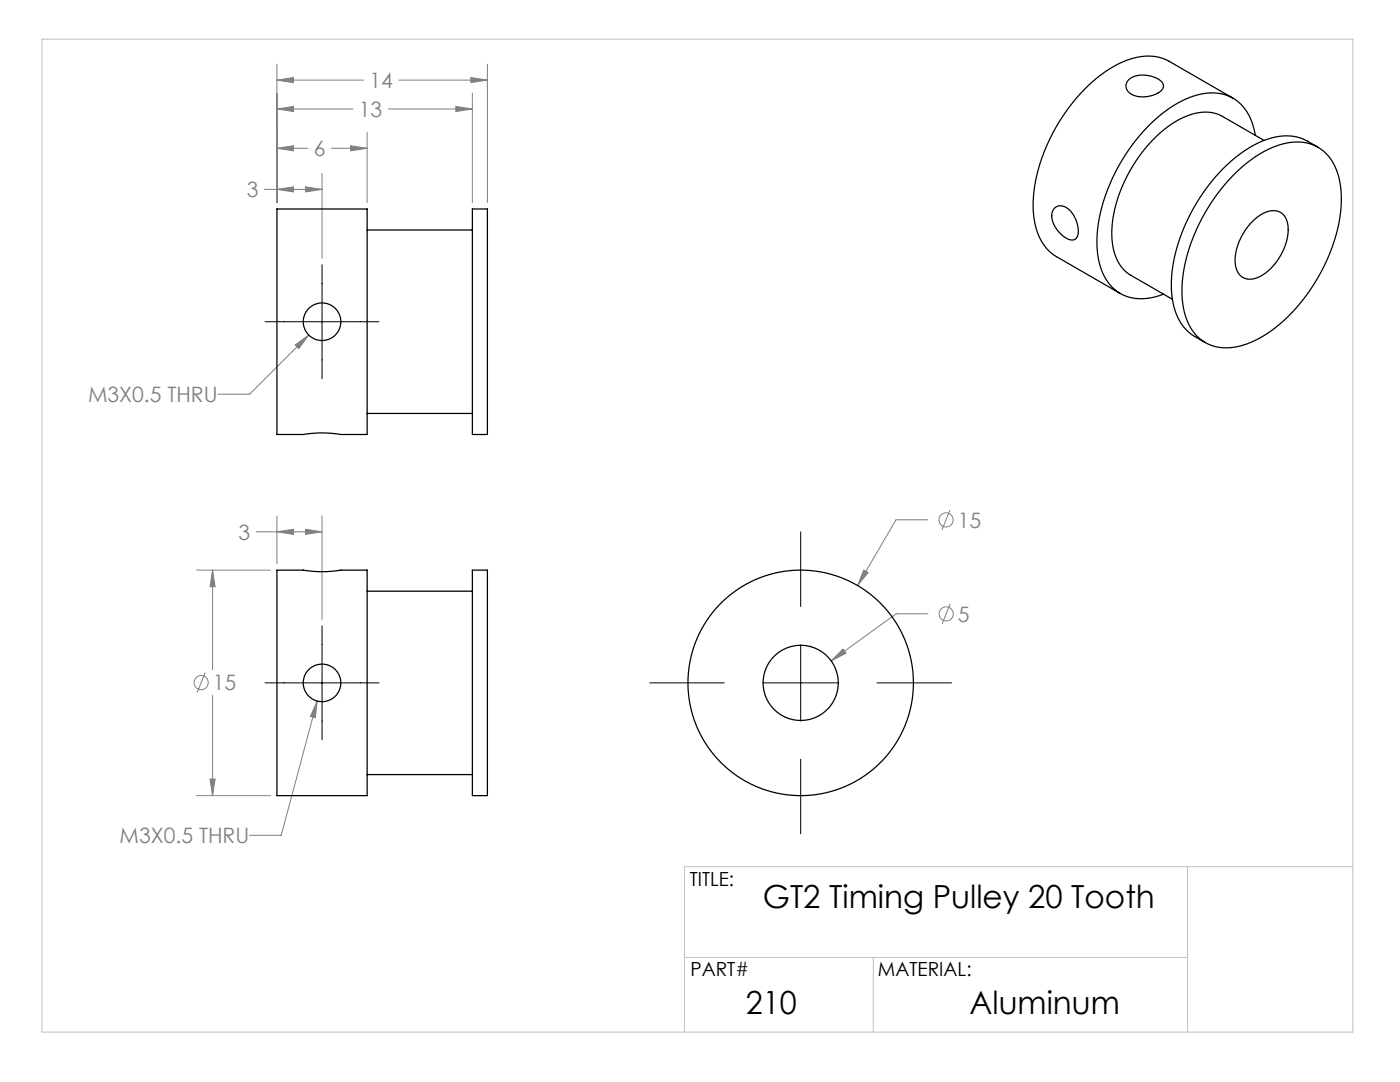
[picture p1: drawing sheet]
<svg xmlns="http://www.w3.org/2000/svg" width="279mm" height="216mm" viewBox="0 0 279 216" stroke-linecap="round" stroke-linejoin="round" font-family="sans-serif">
<g fill="none" stroke="#808080" stroke-width=".2">
<path d="M55.3 16l3.3-.5v1zM55.3 12.8v27.6M55.3 16h17.2M79.6 16h17.7M94 15.5l3.3 .5-3.3 .5zM94.3 18.6v21.8M97.3 12.8v27.6M52.8 37.8h11.5M55.3 37.8l3.3-.5v1zM55.3 29.6l3.3-.5v1zM55.3 21.7l3.3-.5v1.1zM55.3 29.6h6.1"/>
<path d="M55.3 21.7h15.1M61 37.3l3.3 .5-3.3 .5zM64.3 34.6v17M66.1 29.6h7.2M70 29.1l3.3 .5-3.3 .5zM73.3 26.4v14M77.5 21.7h16.8M91 21.2l3.3 .5-3.3 .6zM58.9 68.8l2.7-1.9-2 2.6zM61.6 66.9l-11.8 11.8h-6.3M39.2 113.8h14.8M42.4 113.8l.5 3.3h-1z"/>
<path d="M42.4 113.8v19.8M51.1 106.1h13.2M55.3 106.1l3.3-.5v1zM55.3 102.9v9.6M61 105.6l3.3 .5-3.3 .5zM64.3 102.9v20.7M172.4 113.7l.9 .5-2.1 2.6zM185.2 103.7h-6.4l-7.6 13.1M189.6 101.7l-1.6 4.1M40.9 134.2l-1.6 4M42.4 138.7v20.1M63.3 139.9l-.4 3.3-.9-.3z"/>
<path d="M63.3 139.9l-7.2 26.8h-6.3M165.9 131.9l2.3-2.4 .6 .8zM185.2 122.5h-6.4l-12.9 9.4M189.6 120.5l-1.6 4M39.2 158.8h14.8M41.9 155.5h1l-.5 3.3z"/>
<circle cx="188.8" cy="103.7" r="1.41"/>
<circle cx="40.1" cy="136.2" r="1.41"/>
<circle cx="188.8" cy="122.5" r="1.41"/>
</g>
<path d="M64.3 52.8v22.8M52.9 64.2h22.7M159.8 106.1v14.9M52.9 136.3h22.7M64.3 124.9v22.7M129.7 136.3h14.9M152.2 136.3h15.2M159.8 128.6v15.3M175 136.3h14.9M159.8 151.5v14.9" fill="none" stroke="#000" stroke-width=".2"/>
<path d="M8.4 7.8h261.6v198.1h-261.6zM237 172.9v33M270 172.9h-133.4v33M136.6 191h100.4M174.3 191v14.9" fill="none" stroke="#c0c0c0" stroke-width=".2"/>
<path d="M63.3 139.9l-1.3 3 .9 .3zM55.3 106.1l3.3-.5v1zM61 105.6l3.3 .5-3.3 .5zM42.4 113.8l.5 3.3h-1zM41.9 155.5h1l-.5 3.3zM172.4 113.7l-1.2 3.1 2.1-2.6zM165.9 131.9l2.9-1.6-.6-.8zM55.3 37.8l3.3-.5v1zM61 37.3l3.3 .5-3.3 .5zM55.3 29.6l3.3-.5v1zM70 29.1l3.3 .5-3.3 .5zM55.3 21.7l3.3-.5v1.1zM91 21.2l3.3 .5-3.3 .6zM55.3 16l3.3-.5v1zM94 15.5l3.3 .5-3.3 .5zM58.9 68.8l.7 .7 2-2.6z" fill="#808080"/>
<g fill="none" stroke="#000" stroke-width=".25">
<path d="M225.3 15.9a5.4 5.4 0 0 1 6.6 .5 1.36 1.36 0 0 1-.8 2.2 5.6 5.6 0 0 1-5.7-.1 1.7 1.7 0 0 1-.1-2.6zM246.1 19.6l-12.8-7.4a10.2 10.2 0 0 0-9.3 .2 31.7 31.7 0 0 0-14.3 15 28.2 28.2 0 0 0-3.2 16.9 9.7 9.7 0 0 0 4.3 6.9l12.8 7.4M246.1 34.9a20.1 20.1 0 0 1 12-6.5 8.3 8.3 0 0 1 8.9 6.4 24.3 24.3 0 0 1-1.5 15.5 34.4 34.4 0 0 1-14.1 17.2 11.4 11.4 0 0 1-10.4 1.1 9.8 9.8 0 0 1-5-8 30.7 30.7 0 0 1 5-18.9 36.7 36.7 0 0 1 5.1-6.8zM250.5 27a9.3 9.3 0 0 0-6-8.1 12.7 12.7 0 0 0-10.1 2 35.5 35.5 0 0 0-15.5 26.5 12.8 12.8 0 0 0 3.5 10.3 9 9 0 0 0 9 1.3l.8-.3M252.3 28l-8.3-4.8a8.6 8.6 0 0 0-8.3 .5 28 28 0 0 0-12.8 16.4 17.1 17.1 0 0 0 0 11.7 6.8 6.8 0 0 0 2.8 3.1l8.3 4.8M263 29.4l-2.1-1.2a10.2 10.2 0 0 0-9.3 .1 31.7 31.7 0 0 0-14.3 15 28.2 28.2 0 0 0-3.2 16.9 9.7 9.7 0 0 0 4.3 6.9l2.1 1.3M55.3 41.7h18v45h-5.4a22.5 22.5 0 0 0-7.4 0h-5.2zM73.3 45.9h21M94.3 41.7h3v45h-3zM210.4 41.6a2.17 2.17 0 0 1 3.2 .5 5.6 5.6 0 0 1 1.4 5.2 1.29 1.29 0 0 1-1.9 .4 5.4 5.4 0 0 1-3.1-5.3zM249.9 44.2a5.5 5.5 0 0 1 5.1-2.1 3.7 3.7 0 0 1 2.1 4.2 11.3 11.3 0 0 1-6.3 9.2 2.98 2.98 0 0 1-4.3-2.8 11.4 11.4 0 0 1 3.4-8.5zM73.3 82.5h21"/>
<path d="M55.3 113.8h5.4a22.5 22.5 0 0 0 7.3 0h5.3v45h-18zM73.3 118h21M94.3 113.8h3v45h-3zM73.3 154.6h21"/>
<circle cx="64.3" cy="64.2" r="3.7"/>
<circle cx="64.3" cy="136.3" r="3.7"/>
<circle cx="159.8" cy="136.3" r="7.5"/>
<circle cx="159.8" cy="136.3" r="22.5"/>
</g>
<g font-size="6.3">
<text x="152.2" y="181.3">GT2 Timing Pulley 20 Tooth</text>
<text x="148.9" y="202.3">210</text>
<text x="193.5" y="202.3">Aluminum</text>
</g>
<g font-size="4.2" fill="#808080">
<text x="73.7" y="17.6">14</text>
<text x="71.6" y="23.3">13</text>
<text x="62.6" y="31.2">6</text>
<text x="49.2" y="39.4">3</text>
<text x="17.6" y="80.3">M3X0.5 THRU</text>
<text x="47.6" y="107.7">3</text>
<text x="191.1" y="105.3">15</text>
<text x="191.2" y="124">5</text>
<text x="42.5" y="137.8">15</text>
<text x="23.9" y="168.3">M3X0.5 THRU</text>
</g>
<g font-size="3.9">
<text x="137.7" y="176.8">TITLE:</text>
<text x="137.8" y="194.8">PART#</text>
<text x="175.2" y="194.8">MATERIAL:</text>
</g>
</svg>
